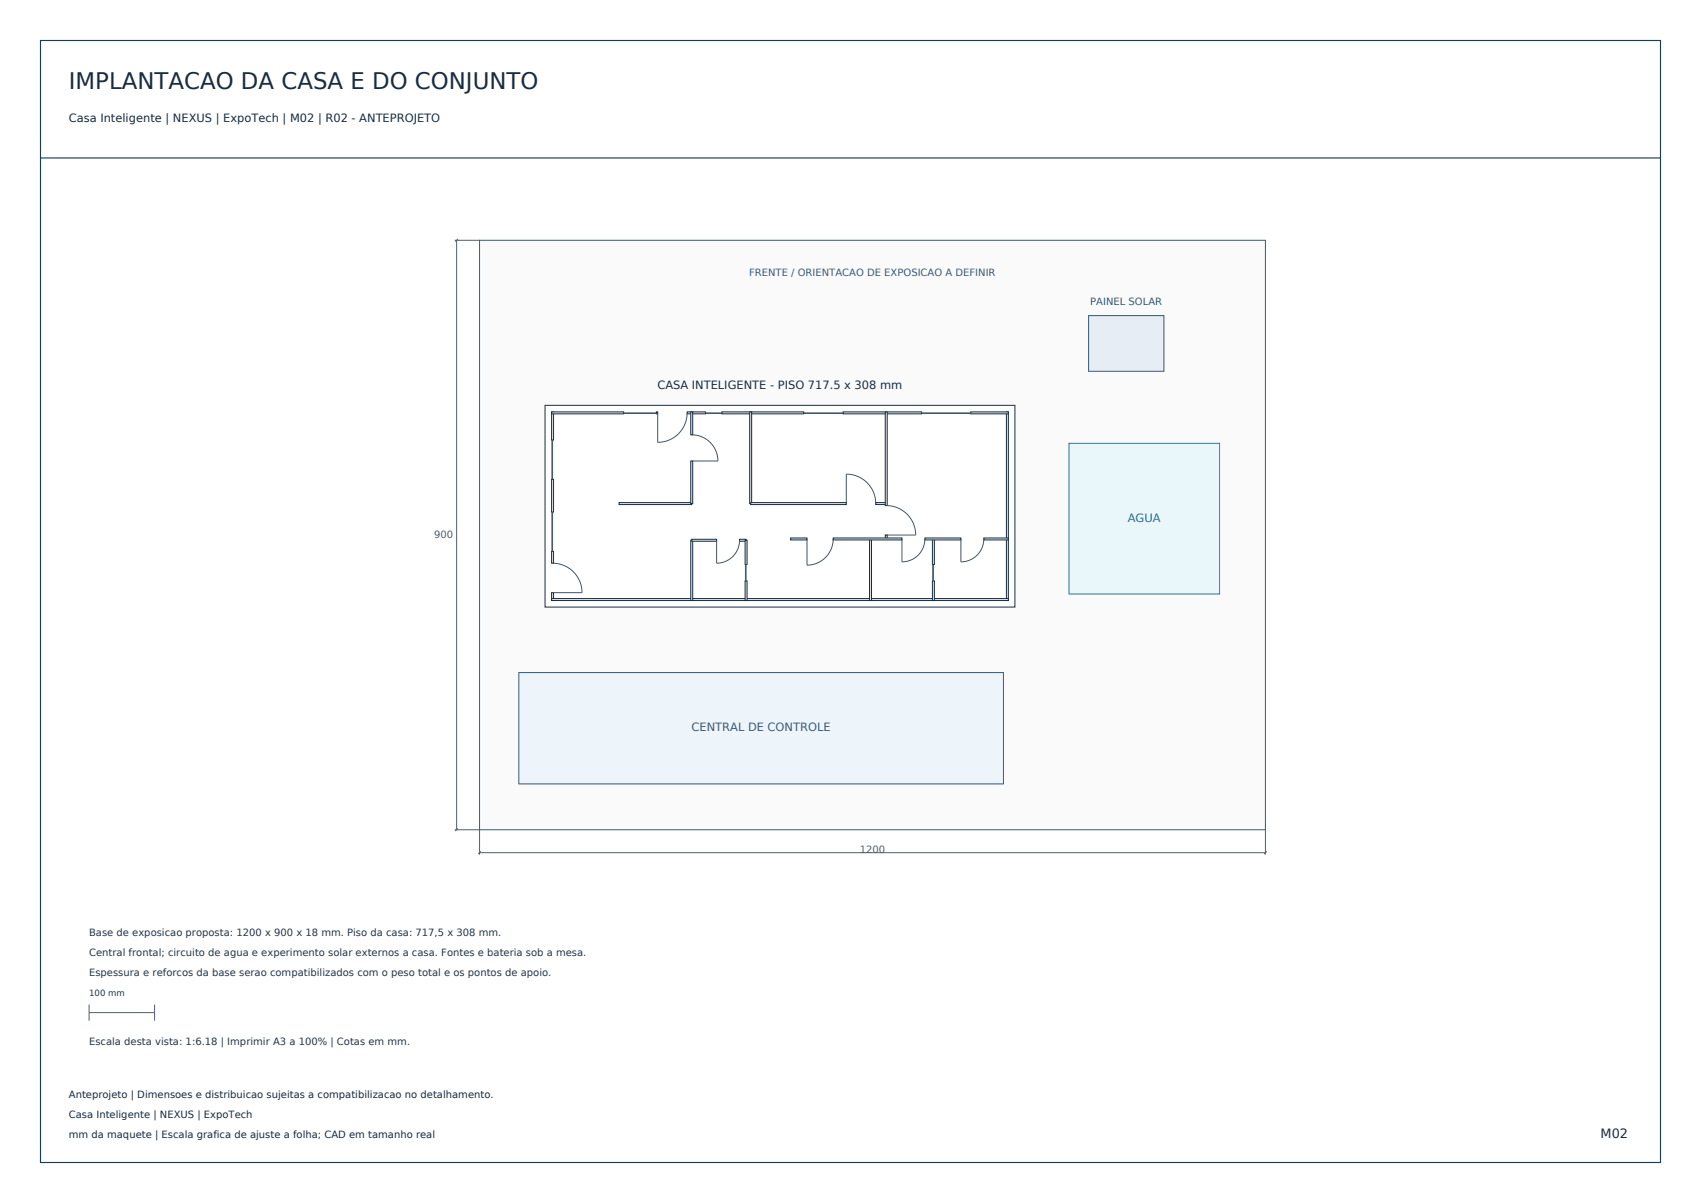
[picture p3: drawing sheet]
<svg xmlns="http://www.w3.org/2000/svg" width="420mm" height="297mm" viewBox="0 0 420 297" stroke-linecap="round" stroke-linejoin="round" font-family="sans-serif">
<path d="M10 10h400v277h-400zM10 39h400" fill="none" stroke="#1b3c53" stroke-width=".28"/>
<path d="M118.4 59.3h194.1v145.6h-194.1z" fill-rule="evenodd" fill="#fafafa" stroke="#365b79" stroke-width=".25"/>
<path d="M134.6 100.1h116v49.8h-116z" fill-rule="evenodd" fill="#fff" stroke="#182c40" stroke-width=".25"/>
<g fill="#e5e7eb" stroke="#182c40" stroke-width=".25">
<path d="M136.2 146.3h.5v2h-.5z" fill-rule="evenodd"/>
<path d="M136.2 136.1h.5v2.9h-.5z" fill-rule="evenodd"/>
<path d="M136.2 118.3h.5v8.1h-.5z" fill-rule="evenodd"/>
<path d="M136.2 101.7h.5v6.9h-.5z" fill-rule="evenodd"/>
</g>
<path d="M136.3 108.6v9.7M136.4 108.6v9.7M136.3 126.4v9.7M136.4 139a7.3 7.3 0 0 1 7.3 7.3h-7.3M136.4 126.4v9.7" fill="none" stroke="#425568" stroke-width=".25"/>
<g fill="#e5e7eb" stroke="#182c40" stroke-width=".25">
<path d="M248.5 101.7h.5v46.6h-.5z" fill-rule="evenodd"/>
<path d="M136.2 147.8h48v.5h-48z" fill-rule="evenodd"/>
<path d="M184.2 147.8h64.8v.5h-64.8z" fill-rule="evenodd"/>
<path d="M136.2 101.7h17.8v.5h-17.8z" fill-rule="evenodd"/>
<path d="M162.1 101.7h.3v.5h-.3z" fill-rule="evenodd"/>
<path d="M169.7 101.7h4.5v.5h-4.5z" fill-rule="evenodd"/>
<path d="M178.2 101.7h7.2v.5h-7.2z" fill-rule="evenodd"/>
</g>
<path d="M154 101.9h8.1M154 102.1h8.1M162.4 101.9v7.3a7.3 7.3 0 0 0 7.3-7.3M174.2 101.9h4M174.2 102.1h4" fill="none" stroke="#425568" stroke-width=".25"/>
<g fill="#e5e7eb" stroke="#182c40" stroke-width=".25">
<path d="M185.4 101.7h13.1v.5h-13.1z" fill-rule="evenodd"/>
<path d="M208.2 101.7h19.4v.5h-19.4z" fill-rule="evenodd"/>
<path d="M239.7 101.7h9.3v.5h-9.3z" fill-rule="evenodd"/>
</g>
<path d="M198.5 101.9h9.7M198.5 102.1h9.7M227.6 101.9h12.1M227.6 102.1h12.1" fill="none" stroke="#425568" stroke-width=".25"/>
<g fill="#e5e7eb" stroke="#182c40" stroke-width=".25">
<path d="M152.9 124.1h17.9v.5h-17.9z" fill-rule="evenodd"/>
<path d="M170.6 113.8h.4v10.5h-.4z" fill-rule="evenodd"/>
<path d="M170.6 101.7h.4v5.6h-.4z" fill-rule="evenodd"/>
</g>
<path d="M170.8 107.3a6.5 6.5 0 0 1 6.5 6.5h-6.5" fill="none" stroke="#425568" stroke-width=".25"/>
<g fill="#e5e7eb" stroke="#182c40" stroke-width=".25">
<path d="M170.6 133.4h.4v14.9h-.4z" fill-rule="evenodd"/>
<path d="M170.8 133.1h6.1v.5h-6.1z" fill-rule="evenodd"/>
<path d="M182.6 133.1h1.6v.5h-1.6z" fill-rule="evenodd"/>
</g>
<path d="M176.9 133.4v5.6a5.7 5.7 0 0 0 5.7-5.6" fill="none" stroke="#425568" stroke-width=".25"/>
<g fill="#e5e7eb" stroke="#182c40" stroke-width=".25">
<path d="M184 143.4h.5v4.9h-.5z" fill-rule="evenodd"/>
<path d="M184 133.4h.5v6h-.5z" fill-rule="evenodd"/>
</g>
<path d="M184.1 139.4v4M184.2 139.4v4" fill="none" stroke="#425568" stroke-width=".25"/>
<g fill="#e5e7eb" stroke="#182c40" stroke-width=".25">
<path d="M185.1 101.7h.5v22.6h-.5z" fill-rule="evenodd"/>
<path d="M185.4 124.1h23.6v.5h-23.6z" fill-rule="evenodd"/>
<path d="M216.2 124.1h2.6v.5h-2.6z" fill-rule="evenodd"/>
</g>
<path d="M209 124.3v-7.2a7.3 7.3 0 0 1 7.2 7.2" fill="none" stroke="#425568" stroke-width=".25"/>
<g fill="#e5e7eb" stroke="#182c40" stroke-width=".25">
<path d="M218.6 132.1h.5v1h-.5z" fill-rule="evenodd"/>
<path d="M218.6 101.7h.5v23.1h-.5z" fill-rule="evenodd"/>
</g>
<path d="M218.8 124.8a7.3 7.3 0 0 1 7.3 7.3h-7.3" fill="none" stroke="#425568" stroke-width=".25"/>
<g fill="#e5e7eb" stroke="#182c40" stroke-width=".25">
<path d="M214.7 133.1h.5v15.2h-.5z" fill-rule="evenodd"/>
<path d="M230.2 143.4h.5v4.9h-.5z" fill-rule="evenodd"/>
<path d="M230.2 133.1h.5v6.3h-.5z" fill-rule="evenodd"/>
</g>
<path d="M230.3 139.4v4M230.5 139.4v4" fill="none" stroke="#425568" stroke-width=".25"/>
<g fill="#e5e7eb" stroke="#182c40" stroke-width=".25">
<path d="M195.2 132.8h4.1v.5h-4.1z" fill-rule="evenodd"/>
<path d="M205.7 132.8h17v.5h-17z" fill-rule="evenodd"/>
<path d="M228.4 132.8h8.9v.5h-8.9z" fill-rule="evenodd"/>
<path d="M242.9 132.8h6.1v.5h-6.1z" fill-rule="evenodd"/>
</g>
<path d="M199.3 133.1v6.4a6.5 6.5 0 0 0 6.4-6.4M222.7 133.1v5.6a5.7 5.7 0 0 0 5.7-5.6M237.3 133.1v5.6a5.7 5.7 0 0 0 5.6-5.6" fill="none" stroke="#425568" stroke-width=".25"/>
<path d="M128.1 166h119.7v27.5h-119.7z" fill-rule="evenodd" fill="#edf4fa" stroke="#365b79" stroke-width=".25"/>
<path d="M263.9 109.5h37.2v37.1h-37.2z" fill-rule="evenodd" fill="#e9f7fa" stroke="#187898" stroke-width=".25"/>
<path d="M268.8 77.9h18.6v13.8h-18.6z" fill-rule="evenodd" fill="#e7edf5" stroke="#34577b" stroke-width=".25"/>
<path d="M112.3 59.3h6.1M112.7 59.3v145.6M113.1 59l-.7 .6M112.3 204.9h6.1v6.1M113.1 204.5l-.7 .7M118.4 210.5h194.1M118.7 210.2l-.6 .6M312.5 204.9v6.1M312.8 210.2l-.7 .6M22 250h16.2M22 248v4M38.2 248v4" fill="none" stroke="#51606b" stroke-width=".25"/>
<text font-size="5.6" fill="#182c40" x="17" y="22">IMPLANTACAO DA CASA E DO CONJUNTO</text>
<text font-size="3.2" fill="#182c40" x="395.2" y="281">M02</text>
<g font-size="2.8" fill="#182c40">
<text x="17" y="30">Casa Inteligente | NEXUS | ExpoTech | M02 | R02 - ANTEPROJETO</text>
<text x="162.3" y="95.9">CASA INTELIGENTE - PISO 717.5 x 308 mm</text>
</g>
<text font-size="2.8" fill="#187898" x="278.5" y="128.8">AGUA</text>
<text font-size="2.8" fill="#365b79" x="170.8" y="180.5">CENTRAL DE CONTROLE</text>
<text font-size="2.5" fill="#365b79" x="185" y="68.1">FRENTE / ORIENTACAO DE EXPOSICAO A DEFINIR</text>
<text font-size="2.5" fill="#34577b" x="269.2" y="75.4">PAINEL SOLAR</text>
<g font-size="2.5" fill="#51606b">
<text x="107.2" y="132.8">900</text>
<text x="212.3" y="210.6">1200</text>
</g>
<g font-size="2.5" fill="#243747">
<text x="22" y="231">Base de exposicao proposta: 1200 x 900 x 18 mm. Piso da casa: 717,5 x 308 mm.</text>
<text x="22" y="236">Central frontal; circuito de agua e experimento solar externos a casa. Fontes e bateria sob a mesa.</text>
<text x="22" y="241">Espessura e reforcos da base serao compatibilizados com o peso total e os pontos de apoio.</text>
<text x="22" y="258">Escala desta vista: 1:6.18 | Imprimir A3 a 100% | Cotas em mm.</text>
</g>
<g font-size="2.5" fill="#182c40">
<text x="17" y="271">Anteprojeto | Dimensoes e distribuicao sujeitas a compatibilizacao no detalhamento.</text>
<text x="17" y="276">Casa Inteligente | NEXUS | ExpoTech</text>
<text x="17" y="281">mm da maquete | Escala grafica de ajuste a folha; CAD em tamanho real</text>
</g>
<text font-size="2.1" fill="#243747" x="22" y="246">100 mm</text>
</svg>
